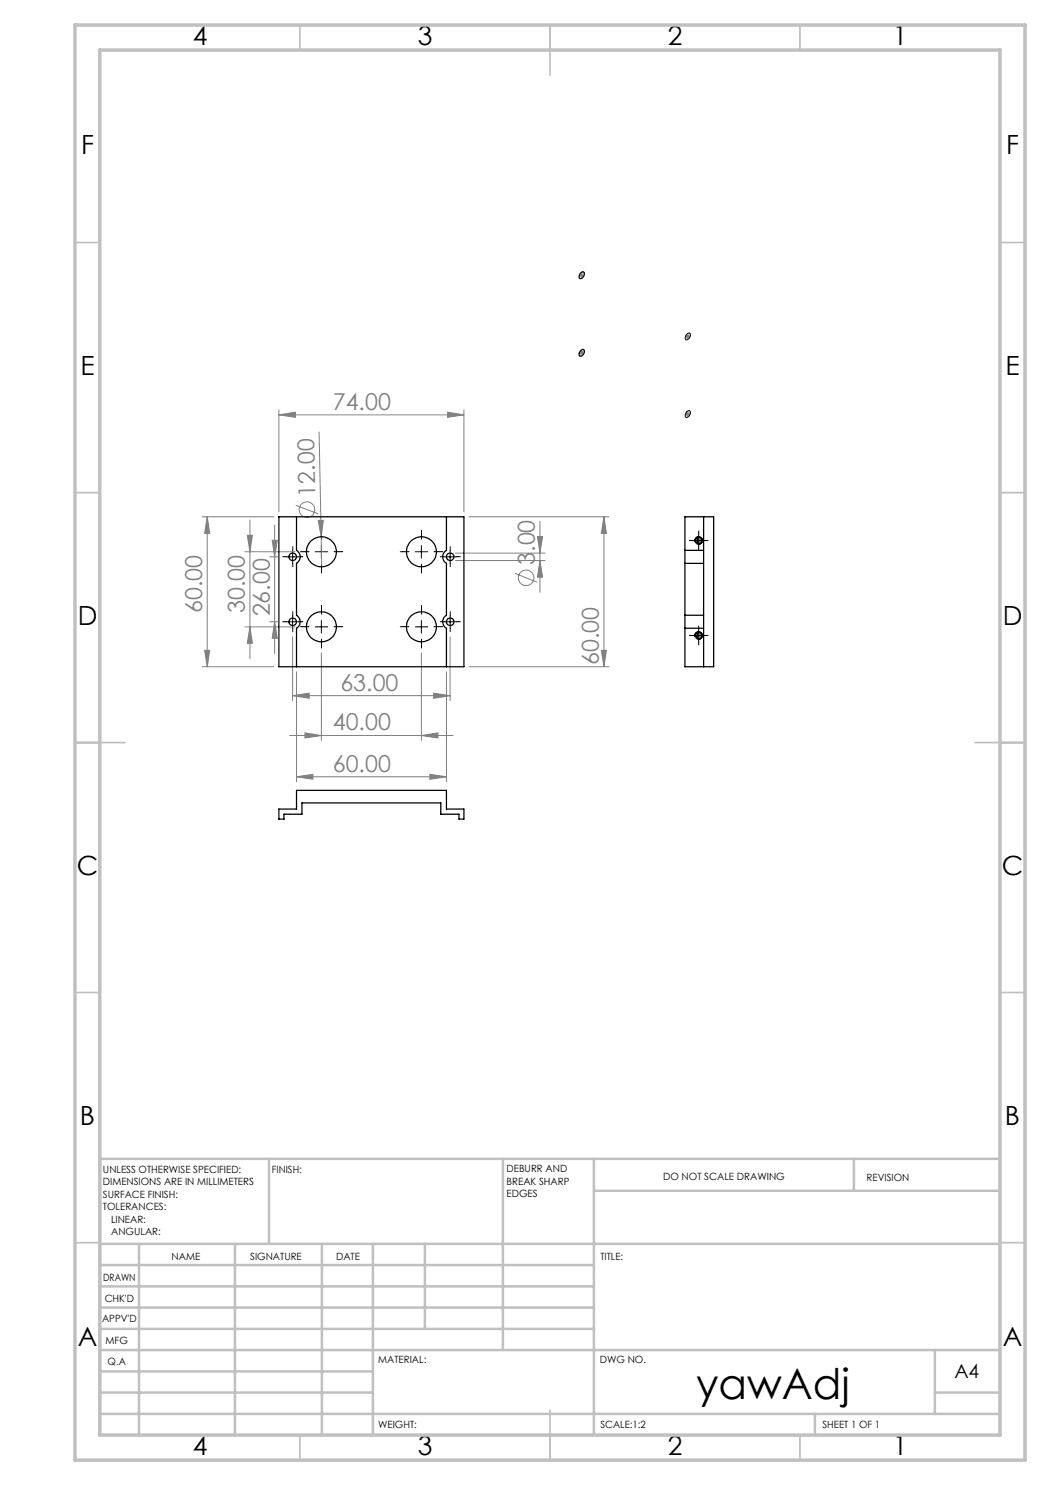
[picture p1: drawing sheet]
<svg xmlns="http://www.w3.org/2000/svg" width="210mm" height="297mm" viewBox="0 0 210 297" stroke-linecap="round" stroke-linejoin="round" font-family="sans-serif">
<g fill="none" stroke="#808080" stroke-width=".2">
<path d="M115.9 55.1h.9M116 54.7l.7 .7M116.3 54.5v1.1M116.7 54.7l-.7 .7M115.9 70.6h.9M116 70.2l.7 .7M116.3 70.1v.9M116.7 70.2l-.7 .7M137.1 67.3h1M137.2 67l.7 .7M137.5 66.8v1M137.9 67l-.7 .7"/>
<path d="M55.8 83l3.3-.6v1.1zM55.8 82v20.4M55.8 83h37M63.8 86.4l.5 26.9M89.5 82.4l3.3 .6-3.3 .5zM92.8 82v20.4M137.1 82.8h1M137.2 82.4l.7 .7M137.5 82.3v1M137.9 82.4l-.7 .7M40.4 103.4h14.4M41.5 103.4l.4 3.3h-1z"/>
<path d="M41.5 103.4v29.9M49 110.3h10M49.5 107.1h1l-.5 3.2zM50 104v27.7M53.9 111.4h1.6M54.4 108.1h1.1l-.6 3.3zM54.9 105v25.7M59.2 101.1l4.4 1.7M63.6 104.1h1.1l-.5 3.2zM91.1 110.6h17.9M91.1 112.1h17.9M93.8 103.4h28"/>
<path d="M103 114.7l4.5 1.7M107.5 107.3h1l-.5 3.3zM108 104.3v14.2M108 112.1l.5 3.3h-1zM120.8 103.4l.5 3.3h-1zM120.8 103.4v29.9M139.2 108.1h1M139.4 107.8l.7 .7M139.7 107.6v1M140.1 107.8l-.7 .7M40.4 133.3h14.4M40.9 130.1h1l-.4 3.2z"/>
<path d="M49 125.4h10M50 125.4l.5 3.3h-1zM53.9 124.4h1.6M54.9 124.4l.6 3.3h-1.1zM58.5 139.1l3.3-.5v1.1zM58.5 127.3v12.9M58.5 139.1h31.5M59.3 134.4v21.9M64.3 130.6v17.5M84.3 130.6v17.5M86.7 138.6l3.3 .5-3.3 .6zM89.3 134.4v21.9"/>
<path d="M90 127.3v12.9M93.8 133.3h28M120.3 130.1h1l-.5 3.2zM139.2 127.1h1M139.4 126.7l.7 .8M139.7 126.6v1M140.1 126.7l-.7 .8M57.9 147.1h32.7M59.3 155.4l3.3-.5v1zM59.3 155.4h30M61 146.6l3.3 .5-3.3 .5zM84.3 147.1l3.3-.5v1z"/>
<path d="M86 154.9l3.3 .5-3.3 .5z"/>
<circle cx="61.4" cy="101.9" r="1.56"/>
<circle cx="105.2" cy="115.6" r="1.55"/>
</g>
<g fill="none" stroke="#808080" stroke-width=".25">
<path d="M116.1 54.7a.46 .46 0 0 1 .7-.3 .46 .46 0 0 1-.1 .8l-.1 .2a.46 .46 0 0 1-.7 .3 .46 .46 0 0 1 .1-.8zM116.2 70.1l.1-.1a.43 .43 0 0 1 .6 .1 .43 .43 0 0 1-.2 .6l-.1 .2a.46 .46 0 0 1-.7 .3 .46 .46 0 0 1 .1-.8z"/>
<circle cx="139.7" cy="108.1" r=".74"/>
<circle cx="139.7" cy="127.1" r=".76"/>
</g>
<g fill="none" stroke="#000" stroke-width=".2">
<path d="M116.1 54.6a.45 .45 0 0 1 .7-.2 .45 .45 0 0 1 0 .7l-.1 .2a.47 .47 0 0 1-.7 .4 .47 .47 0 0 1-.1-.7zM116.1 70.2a.45 .45 0 0 1 .7-.3 .45 .45 0 0 1 0 .8l-.1 .2a.47 .47 0 0 1-.8 .3 .47 .47 0 0 1 .1-.8zM137.4 66.8a.43 .43 0 0 1 .6-.1 .43 .43 0 0 1 0 .7l-.2 .3a.45 .45 0 0 1-.7 .2 .45 .45 0 0 1 0-.7zM137.3 82.4a.45 .45 0 0 1 .7-.2 .45 .45 0 0 1 0 .7l-.2 .3a.45 .45 0 0 1-.7 .3 .45 .45 0 0 1 0-.8zM57.3 111.4h2.5M58.5 110.1v2.5M63 110.3h2.5M64.3 109.1v2.5M83 110.3h2.5M84.3 109.1v2.5M88.8 111.4h2.5M90 110.1v2.5"/>
<path d="M138.5 108.1h2.5M139 108.3a.75 .75 0 0 1 .7-.9 .75 .75 0 0 1 .8 .8 .75 .75 0 0 1-1 .6M139.7 106.9v2.5M57.3 124.4h2.5M58.5 123.1v2.5M63 125.4h2.5M64.3 124.1v2.5M83 125.4h2.5M84.3 124.1v2.5M88.8 124.4h2.5M90 123.1v2.5M138.5 127.1h2.5"/>
<path d="M139 127.3a.76 .76 0 0 1 .7-.9 .76 .76 0 0 1 .8 .8 .76 .76 0 0 1-1 .6M139.7 125.9v2.5"/>
</g>
<g fill="none" stroke="#000" stroke-width=".2" stroke-dasharray="15.2 1.3 1.3 1.3">
<path d="M57.3 111.3h-.7M58.6 110.1v-.8M58.6 112.6v.7M59.8 111.3h.8M61.8 110.3h-1.7M64.3 107.8v-1.7M64.3 112.8v1.8M66.8 110.3h1.8M81.8 110.3h-1.7M84.3 107.8v-1.7M84.3 112.8v1.8M86.8 110.3h1.8"/>
<path d="M88.8 111.3h-.7M90.1 110.1v-.8M90.1 112.6v.7M91.3 111.3h.8M138.5 108.1h-.6M139.7 106.8v-.6M139.7 109.3v.7M141 108.1h.6M57.3 124.3h-.7M58.6 123.1v-.8M58.6 125.6v.7M59.8 124.3h.8"/>
<path d="M61.8 125.3h-1.7M64.3 122.8v-1.7M64.3 127.8v1.8M66.8 125.3h1.8M81.8 125.3h-1.7M84.3 122.8v-1.7M84.3 127.8v1.8M86.8 125.3h1.8M88.8 124.3h-.7M90.1 123.1v-.8M90.1 125.6v.7M91.3 124.3h.8"/>
<path d="M138.5 127.1h-.6M139.7 125.8v-.6M139.7 128.3v.7M141 127.1h.6"/>
</g>
<g fill="none" stroke="#c0c0c0" stroke-width=".35">
<path d="M60 5v5M110 5v10M160 5v5M15 48.5h5M200 48.5h5M15 98.5h5M200 98.5h5M15 148.5h10M195 148.5h10M15 198.5h5M200 198.5h5M15 248.5h5"/>
<path d="M200 248.5h5M60 287v5M110 282v10M160 287v5"/>
</g>
<g fill="none" stroke="#c0c0c0" stroke-width=".5">
<path d="M53.8 231.8v17M100.6 231.8v38.2M118.8 231.8v55.2M118.8 238.2h81.2M170.8 231.8v6.4M200 231.8h-180v55.2M20 248.8h180M20 257.3h98.8M20 253h98.8M27.8 248.8v38.2M47 248.8v38.2M64.4 248.8v38.2"/>
<path d="M74.6 248.8v38.2M85 248.8v17M20 265.8h98.8M20 261.5h98.8M20 278.5h54.6M20 274.3h54.6M20 270h180M187 278.5h13M187 270v12.8M20 282.8h180M163 282.8v4.2"/>
</g>
<path d="M15 5h190v287h-190zM20 10h180v277h-180z" fill="none" stroke="#c0c0c0" stroke-width=".7"/>
<g fill="#808080">
<path d="M63.6 104.1h1.1l-.5 3.2z"/>
<path d="M89.5 82.4l3.3 .6-3.3 .5zM55.8 83l3.3-.6v1.1z"/>
<path d="M61 146.6l3.3 .5-3.3 .5zM84.3 147.1l3.3-.5v1zM58.5 139.1l3.3-.5v1.1zM86.7 138.6l3.3 .5-3.3 .6z"/>
<path d="M86 154.9l3.3 .5-3.3 .5zM59.3 155.4l3.3-.5v1z"/>
<path d="M40.9 130.1h1l-.4 3.2zM41.5 103.4l.4 3.3h-1zM120.3 130.1h1l-.5 3.2zM120.8 103.4l.5 3.3h-1z"/>
<path d="M107.5 107.3h1l-.5 3.3zM108 112.1l.5 3.3h-1zM49.5 107.1h1l-.5 3.2zM50 125.4l.5 3.3h-1zM54.4 108.1h1.1l-.6 3.3zM54.9 124.4l.6 3.3h-1.1z"/>
</g>
<g fill="none" stroke="#000" stroke-width=".25">
<path d="M55.8 103.4h37v29.9h-37zM59.3 103.4v6.7a1.52 1.52 0 0 1 0 2.6v10.3a1.52 1.52 0 0 1 0 2.7v7.6M89.3 103.4v6.7a1.52 1.52 0 0 0 0 2.6v10.3a1.52 1.52 0 0 0 0 2.7v7.6M137 110.1v2.6M137 110.1v-6.7h5.7v29.9h-5.7v-7.6M137 112.7v10.3M137 112.7h3.7M137 110.1h3.7M139.5 107.5v1.2M140.7 103.4v29.9M137 123v2.7M137 125.7h3.7"/>
<path d="M137 123h3.7M139.1 127a.44 .44 0 0 1 .4 .7M139.5 126.5v.7M59.3 158.1h30v3.7h3.5v2h-1v-1h-3.6v-2.2h-27.8v2.2h-3.6v1h-1v-2h3.5z"/>
<circle cx="58.5" cy="111.4" r=".75"/>
<circle cx="64.3" cy="110.4" r="2.99"/>
<circle cx="84.3" cy="110.4" r="2.99"/>
<circle cx="90" cy="111.4" r=".75"/>
<circle cx="139.7" cy="108.1" r=".63"/>
<circle cx="58.5" cy="124.4" r=".75"/>
<circle cx="64.3" cy="125.4" r="3"/>
<circle cx="84.3" cy="125.4" r="3"/>
<circle cx="90" cy="124.4" r=".75"/>
<circle cx="139.7" cy="127.1" r=".62"/>
</g>
<text font-size="8.5" x="139.2" y="279.7">yawAdj</text>
<g font-size="5.3">
<text x="38.5" y="9">4</text>
<text x="83.5" y="9">3</text>
<text x="133.6" y="9">2</text>
<text x="178.6" y="9">1</text>
<text x="16.2" y="30.7">F</text>
<text x="201.2" y="30.7">F</text>
<text x="16.1" y="75">E</text>
<text x="201.1" y="75">E</text>
<text x="15.5" y="125">D</text>
<text x="200.5" y="125">D</text>
<text x="15.4" y="175">C</text>
<text x="200.4" y="175">C</text>
<text x="16" y="225">B</text>
<text x="201" y="225">B</text>
<text x="15.5" y="269.2">A</text>
<text x="200.5" y="269.2">A</text>
<text x="38.5" y="291">4</text>
<text x="83.5" y="291">3</text>
<text x="133.6" y="291">2</text>
<text x="178.6" y="291">1</text>
</g>
<g font-size="4.7" fill="#808080">
<text x="66.6" y="81.9">74.00</text>
<text x="63.1" y="99.3" transform="rotate(-91 63.1 99.3)">12.00</text>
<text x="107" y="113" transform="rotate(-90 107 113)">3.00</text>
<text x="40.4" y="122.6" transform="rotate(-90 40.4 122.6)">60.00</text>
<text x="49" y="122.6" transform="rotate(-90 49 122.6)">30.00</text>
<text x="53.9" y="123.3" transform="rotate(-90 53.9 123.3)">26.00</text>
<text x="119.8" y="133" transform="rotate(-90 119.8 133)">60.00</text>
<text x="68.1" y="138.1">63.00</text>
<text x="66.6" y="146.1">40.00</text>
<text x="66.6" y="154.3">60.00</text>
</g>
<text font-size="3.9" x="190.9" y="275.5">A4</text>
<g font-size="2">
<text x="20.6" y="234.6">UNLESS OTHERWISE SPECIFIED:</text>
<text x="20.6" y="237.1">DIMENSIONS ARE IN MILLIMETERS</text>
<text x="20.6" y="239.6">SURFACE FINISH:</text>
<text x="54.4" y="234.6">FINISH:</text>
<text x="101.3" y="234.5">DEBURR AND</text>
<text x="101.3" y="237">BREAK SHARP</text>
<text x="101.3" y="239.5">EDGES</text>
<text x="132.6" y="236">DO NOT SCALE DRAWING</text>
<text x="173.3" y="236.2">REVISION</text>
<text x="20.6" y="242.1">TOLERANCES:</text>
<text x="22.2" y="244.6">LINEAR:</text>
<text x="22.2" y="247.1">ANGULAR:</text>
<text x="34.3" y="252">NAME</text>
<text x="50" y="251.9">SIGNATURE</text>
<text x="67.2" y="251.9">DATE</text>
<text x="120.1" y="251.9">TITLE:</text>
<text x="20.6" y="256.1">DRAWN</text>
<text x="20.9" y="260.3">CHK'D</text>
<text x="20.4" y="264.4">APPV'D</text>
<text x="21.1" y="268.8">MFG</text>
<text x="21.5" y="273">Q.A</text>
<text x="75.6" y="272.5">MATERIAL:</text>
<text x="120" y="272.5">DWG NO.</text>
<text x="75.6" y="285.5">WEIGHT:</text>
<text x="120.1" y="285.6">SCALE:1:2</text>
<text x="164.5" y="285.6">SHEET 1 OF 1</text>
</g>
</svg>
